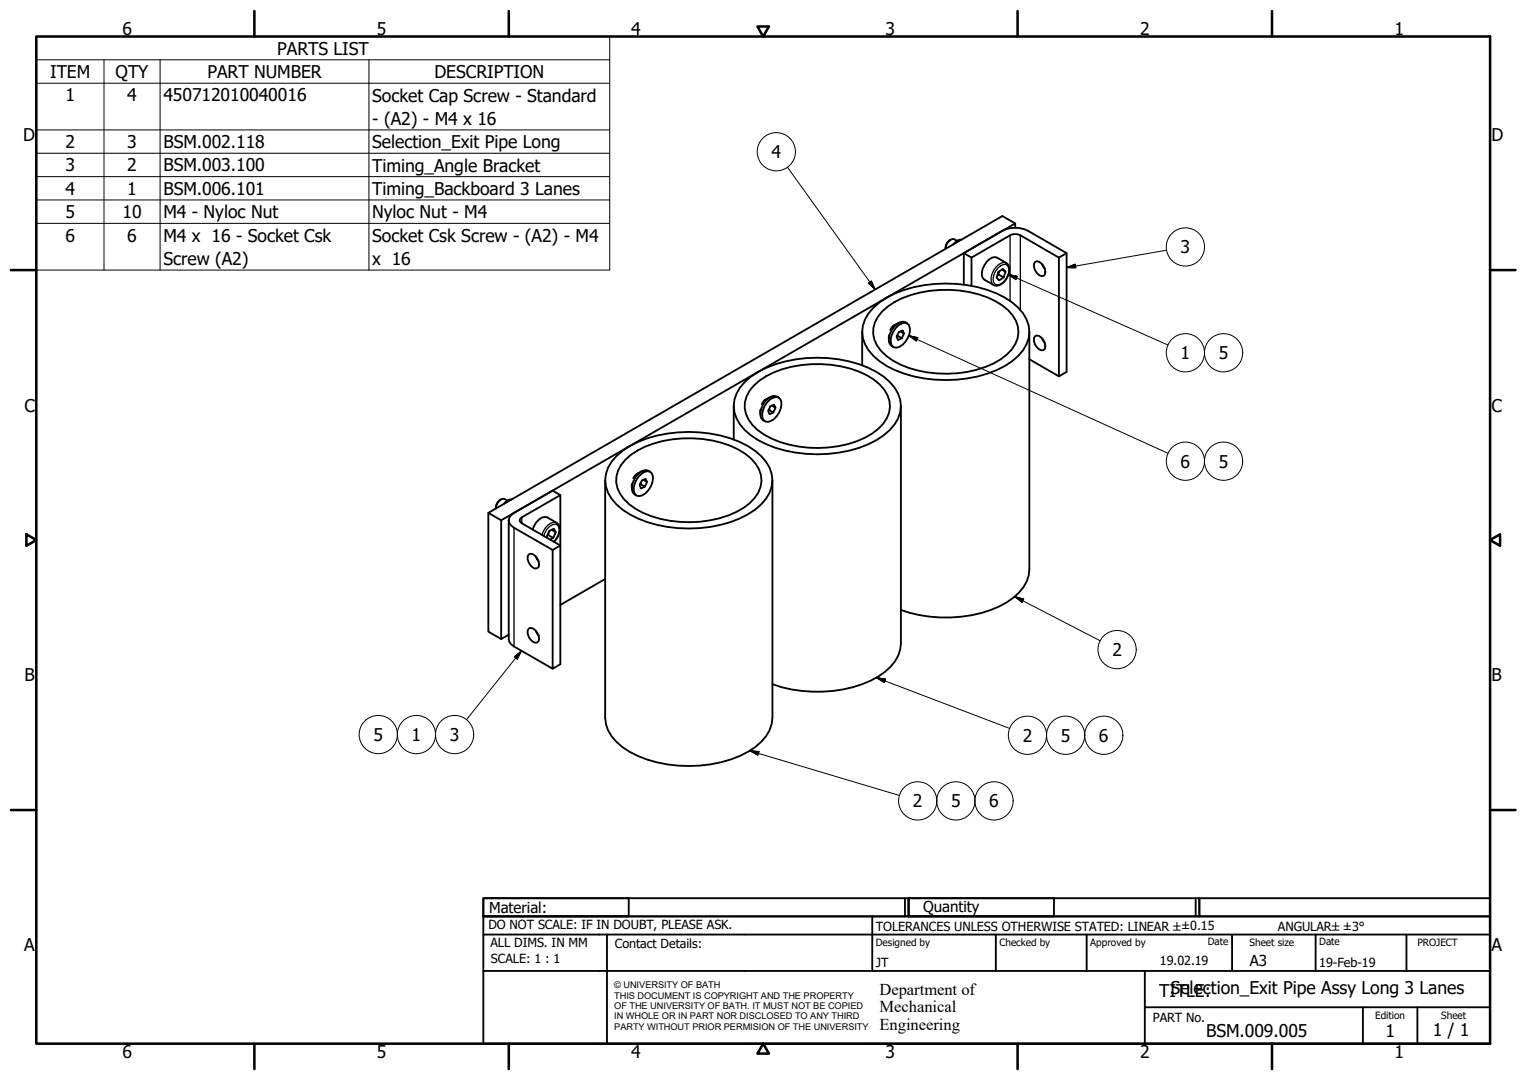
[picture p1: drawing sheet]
<svg xmlns="http://www.w3.org/2000/svg" width="420mm" height="297mm" viewBox="0 0 420 297" stroke-linecap="round" stroke-linejoin="round" font-family="sans-serif">
<!-- layer: Visible (ISO) -->
<g fill="none" stroke="#000" stroke-width=".51">
<path d="M261.6 65.9a2.52 2.52 0 0 0-1.4 2.5M263.3 66.2l-.7-.4a2.44 2.44 0 0 0-2.4 2.6M264.5 65.9a2.7 2.7 0 0 0-2.2 1.3M265.2 69.6v8.7M267.3 70.9v7.7M271.5 72a2.5 2.5 0 0 1 2.9-1.1l2.5 1.4a3.1 3.1 0 0 1 .2 4.2 3.1 3.1 0 0 1-3.7 1.9l-2.5-1.5a2.5 2.5 0 0 1-.5-3zM274.7 75.5l-.2 .1M274.7 75.5l1.4 .8M274.7 74.8l1.3-.8 .7 .7-.6 1.6-1.2 .8-.7-.7zM274.9 74.7l-.2 .8M275.7 74.2l1 .5M279.3 62.6v-1.1l-3.5-2.1-141.4 81.7 3.5 2v32.7"/>
<path d="M279.3 61.5l-141.4 81.6M284.8 72.1a1.7 1.7 0 0 1 2.3 1.1 1.96 1.96 0 0 1 0 2.7 2.69 2.69 0 0 1-2.3-3.8zM286.7 72.7l.8 1.2M291.4 70.9v32.6M293.5 69.6l-2.1 1.3-10.6-6.2a3.1 3.1 0 0 0-2.9 0l-10.6 6.2-2.1-1.3 10.6-6.1a7.8 7.8 0 0 1 7.1 0l10.6 6.1v32.7l-2.1 1.2-8.2-4.7M237.2 91.3v9.2M240.3 84.6a26.5 26.5 0 0 1 16.9-6.5 32.5 32.5 0 0 1 21.3 5.1 9.4 9.4 0 0 1 3.9 11.5 17.3 17.3 0 0 1-10.7 8.1 36.5 36.5 0 0 1-27.7-2.1 13.2 13.2 0 0 1-6.6-7.7 8.7 8.7 0 0 1 2.9-8.4zM242.7 85.6a22.4 22.4 0 0 1 13-5.6 29.5 29.5 0 0 1 20.1 4 8.2 8.2 0 0 1 3.6 10.6 16.5 16.5 0 0 1-10.7 7.1 31.6 31.6 0 0 1-23.1-2.6 10.4 10.4 0 0 1-5.3-7.2 8 8 0 0 1 2.4-6.3zM244.6 92.3v1.1M246.4 90.3a2.97 2.97 0 0 1 3.1-1.4 2.51 2.51 0 0 1 .7 3.1 5.2 5.2 0 0 1-3.5 3.6 1.72 1.72 0 0 1-1.6-2.2l.2-1zM246.5 89.3a2.68 2.68 0 0 0-1.5 1.4M246.9 92.3h.1"/>
<path d="M247.2 88.8l-1.7 1.1M247.8 91.2l.9 .5-.4-.8-1 .5-.6 1.3 .4 .8 1-.5M248.7 91.7l-.6 1.3-1.2-.7M249.6 88.9a2.05 2.05 0 0 0-2.8 .2 5.1 5.1 0 0 0-2 5.6l1 .7M283.2 91.3v65.3a11.2 11.2 0 0 1-6.2 9.1 36.1 36.1 0 0 1-29.1 2.1M284.8 92.5a1.71 1.71 0 0 1 2.3 1.1 1.96 1.96 0 0 1 0 2.7 2.47 2.47 0 0 1-2.6-2.5v-.8zM286.7 93.1l.8 1.2M201.9 111.7v9.2M205 105a26.8 26.8 0 0 1 16.9-6.5 32.8 32.8 0 0 1 21.2 5.1 9.7 9.7 0 0 1 4.6 9.8 14.2 14.2 0 0 1-8.8 8.8 36.4 36.4 0 0 1-30.3-1.1 13.1 13.1 0 0 1-6.5-7.7 8.7 8.7 0 0 1 2.9-8.4zM207.4 106.1a23.5 23.5 0 0 1 15.7-5.9 29.1 29.1 0 0 1 17.3 4.2 8.5 8.5 0 0 1 4.2 9.1 13.4 13.4 0 0 1-8.8 7.9 31.4 31.4 0 0 1-25.6-1.9 9.2 9.2 0 0 1-5.2-8.8l.4-1.6 .8-1.6zM209.2 112.7v1.2M211.1 109.7a2.64 2.64 0 0 0-1.5 1.5"/>
<path d="M211.8 109.9a1.79 1.79 0 0 1 1.7-.7 1.79 1.79 0 0 1 1.5 1.3 5.3 5.3 0 0 1-3.7 5.5 1.67 1.67 0 0 1-1.6-2.2 6.1 6.1 0 0 1 2.1-3.9zM211.9 109.2l-1.7 1.1M212.4 111.6l1 .5-.4-.8-1.1 .5-.6 1.3 .5 .8 1-.5M213.4 112.1l-.6 1.3-1.3-.7M214.2 109.4a2.05 2.05 0 0 0-2.7 .1 5.1 5.1 0 0 0-2 5.6l1 .8M247.9 111.7v65.3a11.2 11.2 0 0 1-6.3 9.1 35.9 35.9 0 0 1-29.1 2.1M137.9 137.4a2.58 2.58 0 0 0-1.5 2.5 2.41 2.41 0 0 1 2.5-2.6l.7 .4M140.8 137.4a2.66 2.66 0 0 0-2.2 1.2M154.2 136.2l-2.1-1.3-10.7 6.2a2.16 2.16 0 0 0-1.4 2 2.16 2.16 0 0 0 1.4 2l10.7 6.2v32.6l-10.7-6.1-1.3-1.3-.1-.7v-32.7M166.5 132.1v65.3a11.5 11.5 0 0 0 6.8 9.4 35.9 35.9 0 0 0 32.5 0 11.5 11.5 0 0 0 6.7-9.4v-65.3M169.6 125.4a26.7 26.7 0 0 1 16.9-6.5 32.5 32.5 0 0 1 21.3 5.1 9.6 9.6 0 0 1 4.5 9.8 14.1 14.1 0 0 1-8.8 8.8 36.4 36.4 0 0 1-30.2-1.1 11.5 11.5 0 0 1-6.8-9.4 9.4 9.4 0 0 1 3.1-6.7zM172 126.5a23.3 23.3 0 0 1 15.8-5.9 29 29 0 0 1 17.3 4.2 8.4 8.4 0 0 1 4.2 9.1 11.5 11.5 0 0 1-6.7 6.9 31.4 31.4 0 0 1-27.7-.8 9.3 9.3 0 0 1-5.3-8.9l.4-1.6 .9-1.6z"/>
<path d="M173.8 133.1v1.2M175.7 131.1a2.96 2.96 0 0 1 3.1-1.4 2.5 2.5 0 0 1 .7 3.1 5.2 5.2 0 0 1-3.6 3.6 1.66 1.66 0 0 1-1.5-2.2l.2-1zM175.8 130.1a2.77 2.77 0 0 0-1.6 1.5M176.2 133.1h.1M176.5 129.7l-1.7 1M177 132l1 .6-.4-.9-1 .5-.6 1.3 .4 .8 1-.5M178 132.6l-.6 1.2-1.2-.7M178.9 129.8a2.08 2.08 0 0 0-2.8 .1 5.1 5.1 0 0 0-2 5.6l1 .8M134.4 141.1v32.6l3.5 2.1M145.5 152.5a1.71 1.71 0 0 1 2.3 1.1 1.96 1.96 0 0 1 0 2.7 2.45 2.45 0 0 1-2.6-2.5v-.8zM146.6 145.7a4.7 4.7 0 0 1 3.3-3.5l.7 .1 2.6 1.5a2.98 2.98 0 0 1 .2 3.9l-1 1.3M147.4 153.1l.8 1.3"/>
<path d="M150.7 148.1l-.2-.5 .7-1.6 1.2-.6 .5 1-.7 1.5-.9 .5M150.8 147.1l-.1 .1M150.8 147.1l1.4 .8M151.2 146l-.4 1.1M151.8 145.7l1.1 .7M152.1 151.3l2.1-1.3v-13.8l-10.6 6.1-.6 .8 .1 .4 .5 .4 10.6 6.1v32.7l-2.1 1.2M166.5 159.2l-12.3 7.2M140 174.6l-2.1 1.2M145.5 172.9a1.7 1.7 0 0 1 2.3 1.1 1.96 1.96 0 0 1 0 2.7 2.69 2.69 0 0 1-2.3-3.8zM147.4 173.5l.8 1.3"/>
</g>
<!-- layer: Visible Narrow (ISO) -->
<path d="M274.5 73.8a1.89 1.89 0 0 1 2.8-.7 4 4 0 0 1-2.5 5.2h-.6a1.96 1.96 0 0 1-.7-2.7zM276.9 72.3a2.54 2.54 0 0 0-2.9 1.2 4.6 4.6 0 0 0-1.1 4.4l.5 .5M277.9 64.7v18.1M280.8 64.7v20.5M141.4 145.1v32.7M143.6 142.3v1.6M149.6 147.4a4.3 4.3 0 0 1 3-3.2l.6 .1a2.4 2.4 0 0 1 .3 3l-1.1 1.7M153.2 143.8a2.66 2.66 0 0 0-3.1 1.3l-1 2" fill="none" stroke="#000" stroke-width=".36"/>
<!-- layer: Visible (ISO) -->
<g fill="#000">
<circle cx="211.5" cy="112.7" r=".25"/>
<circle cx="176.2" cy="133.1" r=".25"/>
</g>
<!-- layer: Symbol (ISO) -->
<g fill="none" stroke="#000" stroke-width=".28">
<path d="M10 16.5v-6.5h157.8v6.5M10 16.5h157.8v6.4M10 16.5v57.8h157.8v-51.4M28.6 16.5v57.8M44 16.5v57.8M101.5 16.5v57.8M10 22.9h157.8M10 35.7h157.8M10 42.1h157.8M10 48.6h157.8M10 55h157.8M216.7 46l24.1 33.6"/>
<path d="M10 61.4h157.8M239 77.9l.8-.6 1 2.3zM277.4 75.5l2.5 .5-.4 .9zM277.4 75.5l44 19.4M293.5 73.6l2.3-.9 .2 1zM321 68.8l-27.5 4.8M250.1 92.3l2.4 .6-.4 .9zM250.1 92.3l71.3 32.4M143.5 179l-15.1 18.9M279.2 164.1l2.5 .7-.5 .9zM279.2 164.1l23.5 12.1M141.5 180.6l2-1.6-1.2 2.3z"/>
<path d="M241.2 186.4l2.5 .4-.4 .9zM241.2 186.4l36.6 13.9M206.3 206.5l2.5 .2-.3 1zM206.3 206.5l41.2 12.3"/>
<circle cx="213.6" cy="41.7" r="5.3"/>
<circle cx="326.2" cy="67.9" r="5.3"/>
<circle cx="326.2" cy="97" r="5.3"/>
<circle cx="336.7" cy="97" r="5.3"/>
<circle cx="326.2" cy="126.8" r="5.3"/>
<circle cx="336.7" cy="126.8" r="5.3"/>
<circle cx="307.4" cy="178.7" r="5.3"/>
<circle cx="104.1" cy="202" r="5.3"/>
<circle cx="114.6" cy="202" r="5.3"/>
<circle cx="125.1" cy="202" r="5.3"/>
<circle cx="282.7" cy="202.2" r="5.3"/>
<circle cx="293.2" cy="202.2" r="5.3"/>
<circle cx="303.7" cy="202.2" r="5.3"/>
<circle cx="252.5" cy="220.3" r="5.3"/>
<circle cx="263" cy="220.3" r="5.3"/>
<circle cx="273.5" cy="220.3" r="5.3"/>
</g>
<!-- layer: Border (ISO) -->
<g fill="none" stroke="#000" stroke-width=".7">
<path d="M10 10h400v277h-400zM70 3v7M140 3v7M208.4 7.3h3.2l-1.6 2.7zM280 3v7M350 3v7M3 74.3h7M410 74.3h7M7.3 146.9l2.7 1.6-2.7 1.6zM410 148.5l2.7-1.6v3.2zM3 222.8h7M410 222.8h7"/>
<path d="M70 287v7M140 287v7M210 287l1.6 2.8h-3.2zM280 287v7M350 287v7"/>
</g>
<!-- layer: Title (ISO) -->
<g fill="none" stroke="#000" stroke-width=".51">
<path d="M133 247h40v5h-40zM133 247h117v5h-117zM133 257v-5h277v5M133 257h277v30h-277zM167 257v30M240 252v15M249 247v5M250 247h40v5h-40zM250 247h80v5h-80zM274 257v10M299 257v10M329 247v5"/>
<path d="M330 247h80v5h-80zM339 257v10M362 257v10M387 257v10M133 267h277M315 277h95M315 267v20M375 277v10M390 277v10"/>
</g>
<!-- layer: Symbol (ISO) -->
<g fill="#000" stroke="#000" stroke-width=".28">
<path d="M239 77.9l1.8 1.7zM239 77.9l.8-.6 1 2.3zM277.4 75.5l2.5 .5zM277.4 75.5l2.5 .5-.4 .9zM293.5 73.6l2.3-.9zM293.5 73.6l2.3-.9 .2 1zM250.1 92.3l2.4 .6zM250.1 92.3l2.4 .6-.4 .9zM279.2 164.1l2.5 .7zM279.2 164.1l2.5 .7-.5 .9zM143.5 179l-1.2 2.3zM141.5 180.6l2-1.6-1.2 2.3z"/>
<path d="M241.2 186.4l2.5 .4zM241.2 186.4l2.5 .4-.4 .9zM206.3 206.5l2.5 .2zM206.3 206.5l2.5 .2-.3 1z"/>
</g>
<g font-size="4.8">
<text x="33.7" y="9.6">6</text>
<text x="103.7" y="9.6">5</text>
<text x="173.7" y="9.6">4</text>
<text x="243.7" y="9.6">3</text>
<text x="313.7" y="9.6">2</text>
<text x="383.7" y="9.6">1</text>
<text x="76.3" y="15">PARTS LIST</text>
<text x="13.8" y="21.4">ITEM</text>
<text x="31.8" y="21.5">QTY</text>
<text x="57.1" y="21.4">PART NUMBER</text>
<text x="119.5" y="21.5">DESCRIPTION</text>
<text x="18" y="27.9">1</text>
<text x="35" y="27.8">4</text>
<text x="45" y="27.9">450712010040016</text>
<text x="102.4" y="27.9">Socket Cap Screw - Standard</text>
<text x="102.4" y="34.3">- (A2) - M4 x 16</text>
<text x="6.3" y="38.9">D</text>
<text x="18" y="40.7">2</text>
<text x="35" y="40.7">3</text>
<text x="45" y="40.7">BSM.002.118</text>
<text x="102.4" y="40.8">Selection_Exit Pipe Long</text>
<text x="410.4" y="38.9">D</text>
<text x="18" y="47.1">3</text>
<text x="35" y="47.1">2</text>
<text x="45" y="47.1">BSM.003.100</text>
<text x="102.4" y="47.2">Timing_Angle Bracket</text>
<text x="212.3" y="43.5">4</text>
<text x="18" y="53.5">4</text>
<text x="35" y="53.5">1</text>
<text x="45" y="53.6">BSM.006.101</text>
<text x="102.4" y="53.6">Timing_Backboard 3 Lanes</text>
<text x="18" y="60">5</text>
<text x="33.7" y="60">10</text>
<text x="45" y="60">M4 - Nyloc Nut</text>
<text x="102.4" y="60">Nyloc Nut - M4</text>
<text x="18" y="66.4">6</text>
<text x="35" y="66.4">6</text>
<text x="45" y="66.5">M4 x 16 - Socket Csk</text>
<text x="102.4" y="66.5">Socket Csk Screw - (A2) - M4</text>
<text x="324.8" y="69.7">3</text>
<text x="45" y="72.9">Screw (A2)</text>
<text x="102.4" y="72.9">x 16</text>
<text x="324.8" y="98.8">1</text>
<text x="335.3" y="98.8">5</text>
<text x="6.7" y="113.2">C</text>
<text x="410.4" y="113.2">C</text>
<text x="324.8" y="128.6">6</text>
<text x="335.3" y="128.6">5</text>
<text x="306.1" y="180.4">2</text>
<text x="6.8" y="187.4">B</text>
<text x="410.4" y="187.4">B</text>
<text x="102.8" y="203.8">5</text>
<text x="113.3" y="203.8">1</text>
<text x="123.8" y="203.8">3</text>
<text x="291.9" y="204">5</text>
<text x="281.4" y="204">2</text>
<text x="302.4" y="204">6</text>
<text x="251.2" y="222.1">2</text>
<text x="261.7" y="222">5</text>
<text x="272.2" y="222">6</text>
<text x="6.7" y="261.7">A</text>
<text x="410.4" y="261.7">A</text>
<text x="319" y="274.2">TISTeLlection_Exit Pipe Assy Long 3 Lanes</text>
<text x="328.8" y="274.2">E:</text>
<text x="331.9" y="285.3">BSM.009.005</text>
<text x="381.2" y="285.3">1</text>
<text x="394.2" y="285">1 / 1</text>
<text x="33.7" y="291">6</text>
<text x="103.7" y="290.9">5</text>
<text x="173.7" y="290.9">4</text>
<text x="243.7" y="291">3</text>
<text x="313.7" y="291">2</text>
<text x="383.7" y="290.9">1</text>
</g>
<g font-size="4.6">
<text x="242" y="273.7">Department of</text>
<text x="242" y="278.4">Mechanical</text>
<text x="242" y="283.2">Engineering</text>
</g>
<g font-size="4.1">
<text x="134.6" y="251.1">Material:</text>
<text x="254" y="250.8">Quantity</text>
<text x="343.9" y="265.6">A3</text>
</g>
<g font-size="3.5">
<text x="134.4" y="255.6">DO NOT SCALE: IF IN DOUBT, PLEASE ASK.</text>
<text x="241" y="256">TOLERANCES UNLESS OTHERWISE STATED: LINEAR ±±0.15</text>
<text x="351.6" y="256">ANGULAR±±3°</text>
<text x="134.9" y="260.6">ALL DIMS. IN MM</text>
<text x="169.2" y="260.6">Contact Details:</text>
<text x="135.1" y="264.8">SCALE: 1 : 1</text>
<text x="241" y="266">JT</text>
<text x="319.2" y="265.5">19.02.19</text>
<text x="363" y="266">19-Feb-19</text>
<text x="317.2" y="281.2">PART No.</text>
</g>
<g font-size="2.8">
<text x="241" y="260.1">Designed by</text>
<text x="275" y="260.1">Checked by</text>
<text x="300" y="260.1">Approved by</text>
<text x="332.3" y="260">Date</text>
<text x="343.8" y="260.1">Sheet size</text>
<text x="363" y="260">Date</text>
<text x="390" y="260.1">PROJECT</text>
<text x="378.4" y="280.1">Edition</text>
<text x="396.6" y="280.1">Sheet</text>
</g>
<g font-size="2.5">
<text x="169" y="271.9">© UNIVERSITY OF BATH</text>
<text x="169" y="274.7">THIS DOCUMENT IS COPYRIGHT AND THE PROPERTY</text>
<text x="169" y="277.5">OF THE UNIVERSITY OF BATH. IT MUST NOT BE COPIED</text>
<text x="169" y="280.4">IN WHOLE OR IN PART NOR DISCLOSED TO ANY THIRD</text>
<text x="169" y="283.2">PARTY WITHOUT PRIOR PERMISION OF THE UNIVERSITY</text>
</g>
</svg>
